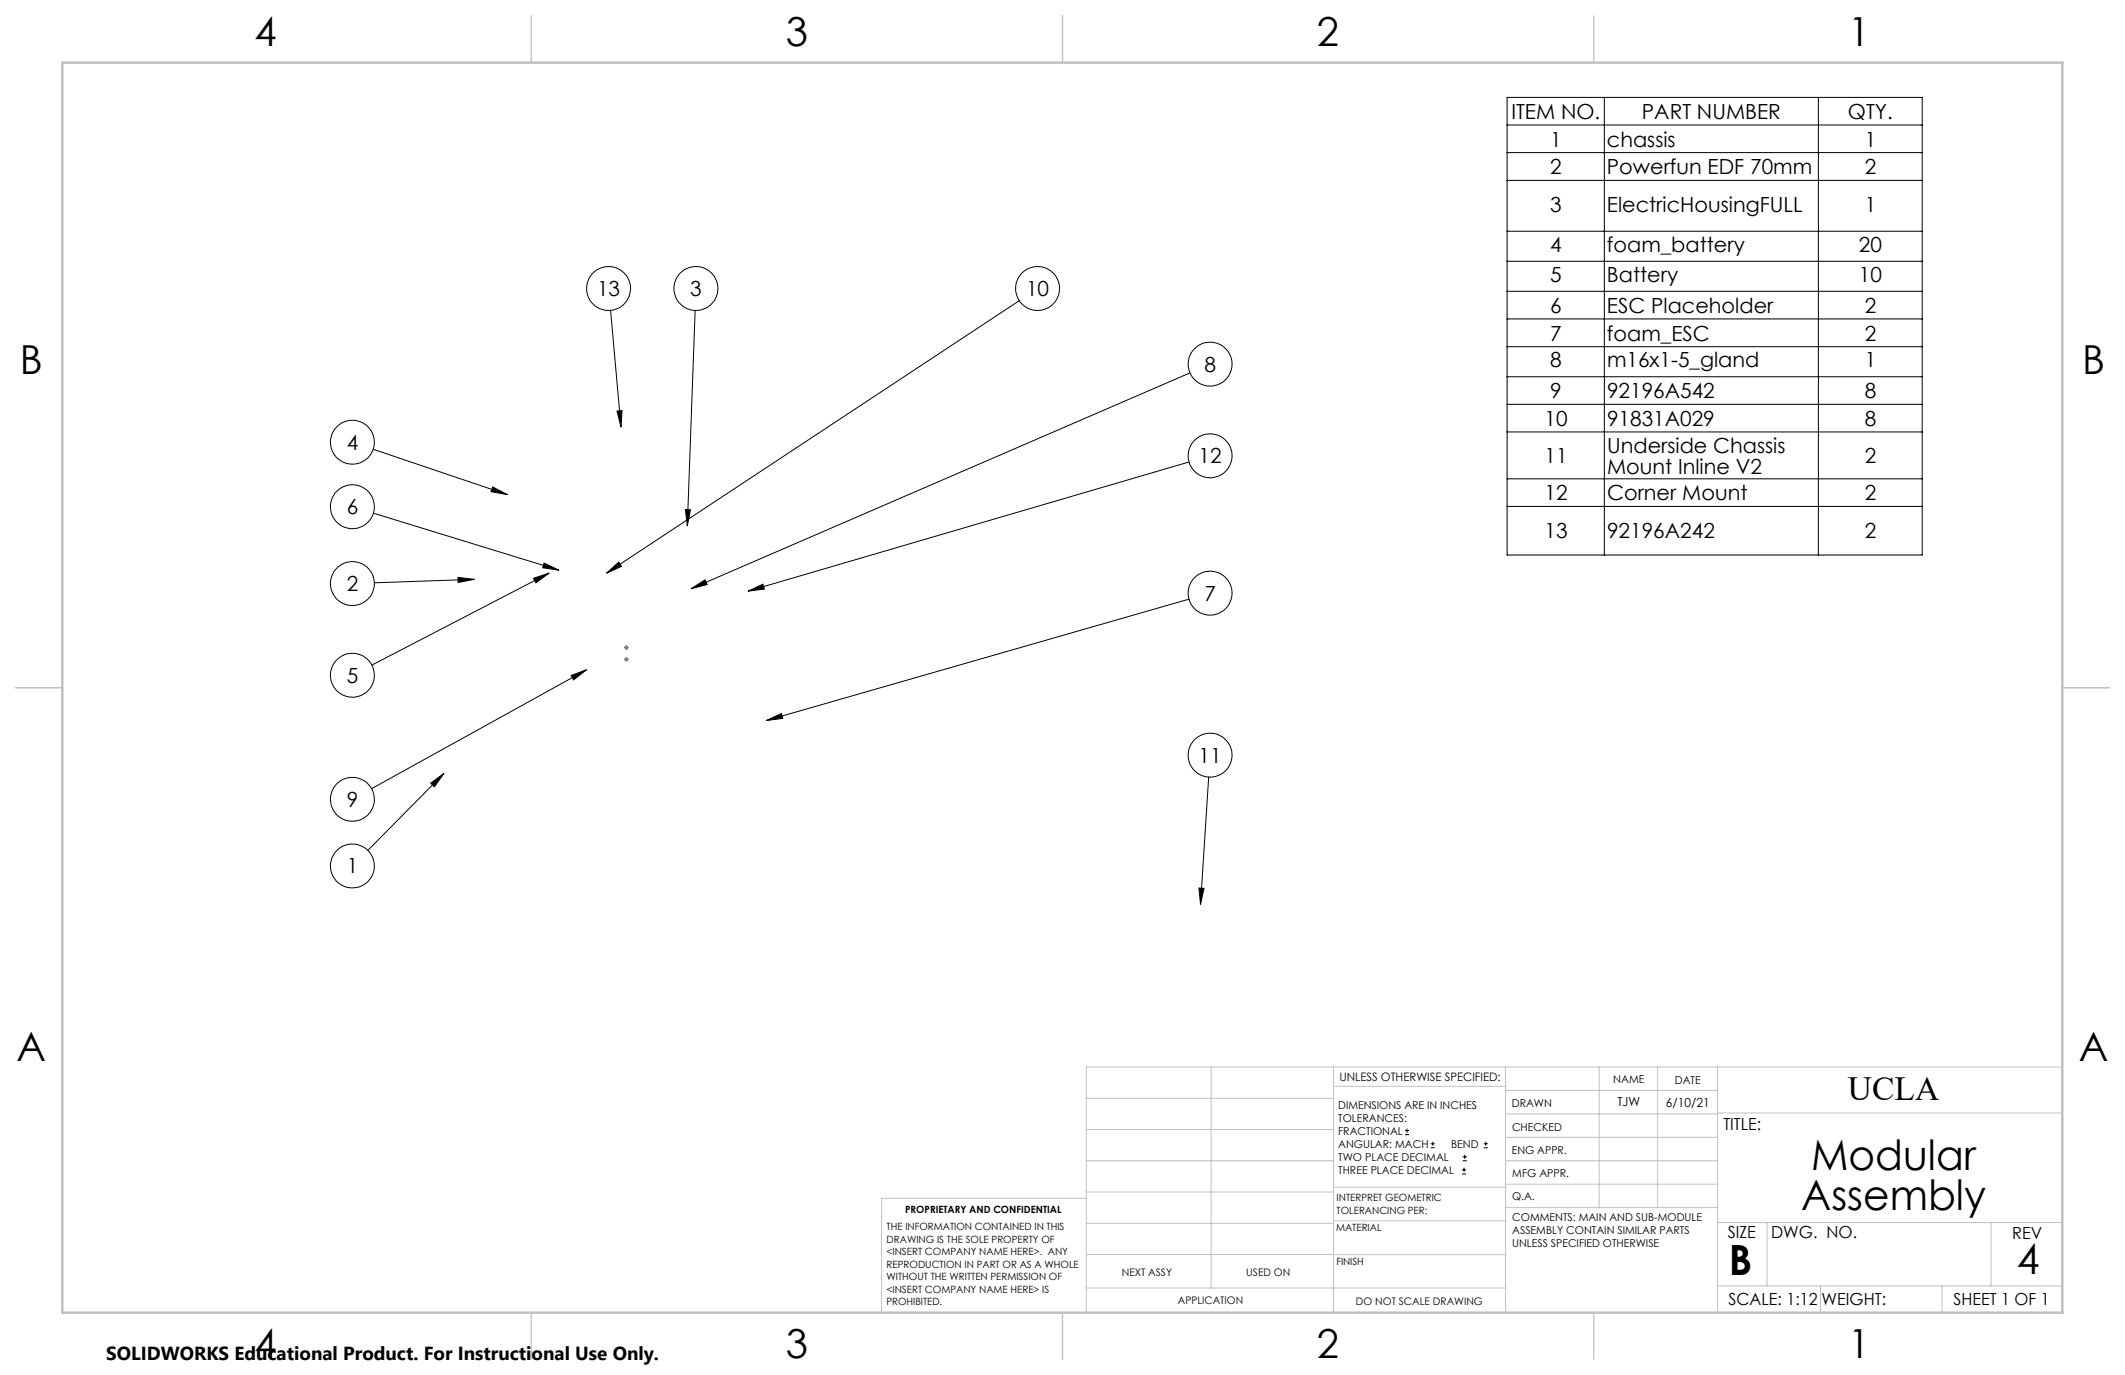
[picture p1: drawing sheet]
<svg xmlns="http://www.w3.org/2000/svg" width="432mm" height="279mm" viewBox="0 0 432 279" stroke-linecap="round" stroke-linejoin="round" font-family="sans-serif">
<g fill="none" stroke="#000" stroke-width=".2">
<path d="M306.2 19.8h84.4v93h-84.4zM326 19.8v93M369.5 19.8v93M306.2 25.4h84.4M306.2 31h84.4M306.2 36.7h84.4M306.2 47h84.4M306.2 53.1h84.4M306.2 59.2h84.4M124.1 63.1l2.1 23.7M141.3 63.1l-1.6 43.8M207.1 61.1l-83.8 55.4"/>
<path d="M241.8 75.8l-101.4 43.8M306.2 64.8h84.4M306.2 70.4h84.4M306.2 76.6h84.4M75.8 91.3l27.3 9.2M100.1 99l3 1.5-3.3-.6zM125.4 83.5l1-.1-.2 3.4zM241.6 93.9l-89.6 26.2M306.2 82.2h84.4M306.2 87.8h84.4M306.2 97.3h84.4M75.9 104.3l37.7 11.6"/>
<path d="M93.1 117.3l3.3 .4-3.3 .7zM96.4 117.7l-20.3 .7M108.4 117.5l3.2-1-2.7 1.9zM110.6 114.4l3 1.5-3.3-.5zM111.6 116.5l-36 18.6M123.3 116.5l2.4-2.3 .6 .9zM139.3 103.5l1 .1-.6 3.3zM140.4 119.6l2.9-1.8 .4 1zM306.2 102.9h84.4M116.1 137.3l3.1-1.2-2.6 2zM119.2 136.1l-43.7 24.2M152 120.1l3-1.4 .3 1z"/>
<path d="M241.6 121.7l-85.8 24.7M87.5 159.1l2.7-1.9-1.9 2.7zM90.2 157.2l-15.4 15.6M155.8 146.4l3-1.4 .3 1zM245.6 157.9l-1.7 25.9M243.6 180.4l1.1 .1-.8 3.3zM285.5 230.6h.8M285.5 229.7h.8M285.9 229.3v.9M290.7 233.2h.8M290.7 232.4h.8M291.1 232v.8"/>
<path d="M297.1 238.5h.8M297.1 237.7h.8M297.2 235.9h.9M297.2 235.1h.9M297.5 237.3v.8M297.6 234.6v.9M301.5 233.2h.8M301.5 232.4h.8M301.9 232v.8"/>
<circle cx="123.7" cy="58.6" r="4.5"/>
<circle cx="141.4" cy="58.6" r="4.5"/>
<circle cx="210.8" cy="58.6" r="4.5"/>
<circle cx="245.9" cy="74" r="4.5"/>
<circle cx="71.6" cy="89.9" r="4.5"/>
<circle cx="245.9" cy="92.6" r="4.5"/>
<circle cx="71.6" cy="103" r="4.5"/>
<circle cx="71.6" cy="118.6" r="4.5"/>
<circle cx="71.6" cy="137.2" r="4.5"/>
<circle cx="245.9" cy="120.5" r="4.5"/>
<circle cx="245.9" cy="153.5" r="4.5"/>
<circle cx="71.6" cy="176" r="4.5"/>
<circle cx="71.6" cy="162.4" r="4.5"/>
</g>
<path d="M126.8 131.6h1M126.8 134h1M126.9 131.2l.7 .7M126.9 133.6l.7 .7M127.3 131.1v1M127.3 133.5v1M127.6 131.2l-.7 .7M127.6 133.6l-.7 .7" fill="none" stroke="#808080" stroke-width=".2"/>
<g fill="none" stroke="#c0c0c0" stroke-width=".2">
<path d="M246.1 216.8v44.9M271 216.8v49.9M305.9 216.8v49.9M324.9 216.8v28.6M336.8 216.8v28.6M349 216.8v49.9M419.1 216.8h-198.4v49.9M220.7 235.9h50.3M220.7 229.5h50.3M220.7 223.2h50.3M271 220.7h34.9M305.9 231.1h43.1"/>
<path d="M305.9 226.3h43.1M305.9 221.6h43.1M305.9 235.9h43.1M349 226.2h70.1M220.7 248.6h50.3M220.7 242.2h50.3M220.7 254.9h50.3M220.7 243.5h-41.6v23.2M271 255h34.9M271 248.1h35M271 241.2h35M305.9 240.6h43.1"/>
<path d="M306 245.4h43M349 248.4h70.1M359.1 248.4v12.9M404.6 248.4v12.9M220.7 261.7h85.2M349 261.3h70.1M369.9 261.3v5.4M394.6 261.3v5.4"/>
</g>
<path d="M108 3.2v9.5M215.9 3.2v9.5M323.8 3.2v9.5M3.1 139.7h9.6M419.1 139.7h9.5M108 266.7v9.6M215.9 266.7v9.6M323.8 266.7v9.6" fill="none" stroke="#c0c0c0" stroke-width=".25"/>
<path d="M12.7 12.7h406.4v254h-406.4z" fill="none" stroke="#c0c0c0" stroke-width=".5"/>
<path d="M125.4 83.5l1-.1-.2 3.4zM139.3 103.5l1 .1-.6 3.3zM152 120.1l3-1.4 .3 1zM243.6 180.4l1.1 .1-.8 3.3zM87.5 159.1l2.7-1.9-1.9 2.7zM108.4 117.5l3.2-1-2.7 1.9zM93.1 117.3l3.3 .4-3.3 .7zM110.6 114.4l3 1.5-3.3-.5zM100.1 99l3 1.5-3.3-.6zM155.8 146.4l3-1.4 .3 1zM140.4 119.6l2.9-1.8 .4 1zM116.1 137.3l3.1-1.2-2.6 2zM123.3 116.5l2.4-2.3 .6 .9z" fill="#000"/>
<g font-size="8.5">
<text x="368" y="237.7">Modular</text>
<text x="366" y="245.8">Assembly</text>
<text x="351.3" y="259">B</text>
<text x="409.8" y="258.9">4</text>
</g>
<g font-size="8.1">
<text x="51.7" y="9.3">4</text>
<text x="159.7" y="9.3">3</text>
<text x="267.6" y="9.3">2</text>
<text x="375.6" y="9.3">1</text>
<text x="4" y="76">B</text>
<text x="423.1" y="76">B</text>
<text x="3.3" y="215.7">A</text>
<text x="422.4" y="215.7">A</text>
<text x="51.7" y="276">4</text>
<text x="159.7" y="276">3</text>
<text x="267.6" y="276">2</text>
<text x="375.6" y="276">1</text>
</g>
<text font-size="6.9" x="375.5" y="223.6">UCLA</text>
<g font-size="4.2">
<text x="307.1" y="24.2">ITEM NO.</text>
<text x="315" y="29.8">1</text>
<text x="326.5" y="29.8">chassis</text>
<text x="333.6" y="24.2">PART NUMBER</text>
<text x="375.5" y="24.2">QTY.</text>
<text x="378.9" y="29.8">1</text>
<text x="315" y="35.4">2</text>
<text x="326.5" y="35.4">Powerfun EDF 70mm</text>
<text x="378.9" y="35.4">2</text>
<text x="315" y="43">3</text>
<text x="326.5" y="43">ElectricHousingFULL</text>
<text x="378.9" y="43">1</text>
<text x="315" y="51.2">4</text>
<text x="326.5" y="51.2">foam_battery</text>
<text x="377.7" y="51.2">20</text>
<text x="315" y="57.3">5</text>
<text x="326.5" y="57.3">Battery</text>
<text x="377.7" y="57.3">10</text>
<text x="121.3" y="60.1">13</text>
<text x="140.3" y="60.1">3</text>
<text x="208.5" y="60.1">10</text>
<text x="315" y="63.6">6</text>
<text x="326.5" y="63.6">ESC Placeholder</text>
<text x="378.9" y="63.6">2</text>
<text x="315" y="69.2">7</text>
<text x="326.5" y="69.2">foam_ESC</text>
<text x="378.9" y="69.2">2</text>
<text x="244.7" y="75.5">8</text>
<text x="315" y="74.7">8</text>
<text x="326.5" y="74.7">m16x1-5_gland</text>
<text x="378.9" y="74.7">1</text>
<text x="315" y="80.9">9</text>
<text x="326.5" y="80.9">92196A542</text>
<text x="378.9" y="80.9">8</text>
<text x="313.8" y="86.5">10</text>
<text x="326.6" y="86.5">91831A029</text>
<text x="378.9" y="86.5">8</text>
<text x="70.4" y="91.4">4</text>
<text x="243.6" y="94.1">12</text>
<text x="313.8" y="94.1">11</text>
<text x="326.6" y="92">Underside Chassis</text>
<text x="378.9" y="94.1">2</text>
<text x="313.8" y="101.7">12</text>
<text x="326.6" y="96.2">Mount Inline V2</text>
<text x="326.6" y="101.7">Corner Mount</text>
<text x="378.9" y="101.7">2</text>
<text x="70.4" y="104.5">6</text>
<text x="313.8" y="109.4">13</text>
<text x="326.6" y="109.4">92196A242</text>
<text x="379" y="109.4">2</text>
<text x="70.4" y="120.1">2</text>
<text x="244.7" y="122">7</text>
<text x="70.4" y="138.7">5</text>
<text x="243.6" y="155">11</text>
<text x="70.4" y="163.9">9</text>
<text x="70.4" y="177.5">1</text>
</g>
<text font-size="3.8" x="21.6" y="276.3">SOLIDWORKS Educational Product. For Instructional Use Only.</text>
<g font-size="3.4">
<text x="350.2" y="229.5">TITLE:</text>
<text x="351.1" y="251.6">SIZE</text>
<text x="359.9" y="251.6">DWG. NO.</text>
<text x="408.9" y="251.7">REV</text>
<text x="351.2" y="265.2">SCALE: 1:12</text>
<text x="370.1" y="265.3">WEIGHT:</text>
<text x="396.9" y="265.2">SHEET 1 OF 1</text>
</g>
<g font-size="2.5">
<text x="328.6" y="224.8">TJW</text>
<text x="338.5" y="224.9">6/10/21</text>
</g>
<text font-size="2.4" x="272.2" y="219.7">UNLESS OTHERWISE SPECIFIED:</text>
<g font-size="2.2">
<text x="327.8" y="220.1">NAME</text>
<text x="340.3" y="220.2">DATE</text>
<text x="271.9" y="225.3">DIMENSIONS ARE IN INCHES</text>
<text x="271.9" y="227.9">TOLERANCES:</text>
<text x="307.2" y="224.9">DRAWN</text>
<text x="271.9" y="230.6">FRACTIONAL</text>
<text x="271.9" y="233.2">ANGULAR: MACH</text>
<text x="294.9" y="233.2">BEND</text>
<text x="307.3" y="229.8">CHECKED</text>
<text x="271.9" y="235.9">TWO PLACE DECIMAL</text>
<text x="271.9" y="238.5">THREE PLACE DECIMAL</text>
<text x="307.2" y="234.4">ENG APPR.</text>
<text x="307.3" y="239.2">MFG APPR.</text>
<text x="307.3" y="243.9">Q.A.</text>
<text x="307.3" y="248.1">COMMENTS: MAIN AND SUB-MODULE</text>
<text x="307.3" y="250.8">ASSEMBLY CONTAIN SIMILAR PARTS</text>
<text x="307.3" y="253.4">UNLESS SPECIFIED OTHERWISE</text>
</g>
<g font-size="2.1">
<text x="227.9" y="259.2">NEXT ASSY</text>
<text x="253.3" y="259.2">USED ON</text>
<text x="239.3" y="265">APPLICATION</text>
<text x="275.5" y="265.1">DO NOT SCALE DRAWING</text>
</g>
<g font-size="2">
<text x="271.6" y="244.1">INTERPRET GEOMETRIC</text>
<text x="180.2" y="250">THE INFORMATION CONTAINED IN THIS</text>
<text x="183.9" y="246.4">PROPRIETARY AND CONFIDENTIAL</text>
<text x="271.5" y="250.2">MATERIAL</text>
<text x="271.6" y="246.6">TOLERANCING PER:</text>
<text x="180.2" y="252.5">DRAWING IS THE SOLE PROPERTY OF</text>
<text x="180.2" y="255.1">&lt;INSERT COMPANY NAME HERE&gt;. ANY</text>
<text x="180.2" y="257.6">REPRODUCTION IN PART OR AS A WHOLE</text>
<text x="271.5" y="257">FINISH</text>
<text x="180.2" y="260.1">WITHOUT THE WRITTEN PERMISSION OF</text>
<text x="180.2" y="262.6">&lt;INSERT COMPANY NAME HERE&gt; IS</text>
<text x="180.2" y="265.2">PROHIBITED.</text>
</g>
</svg>
